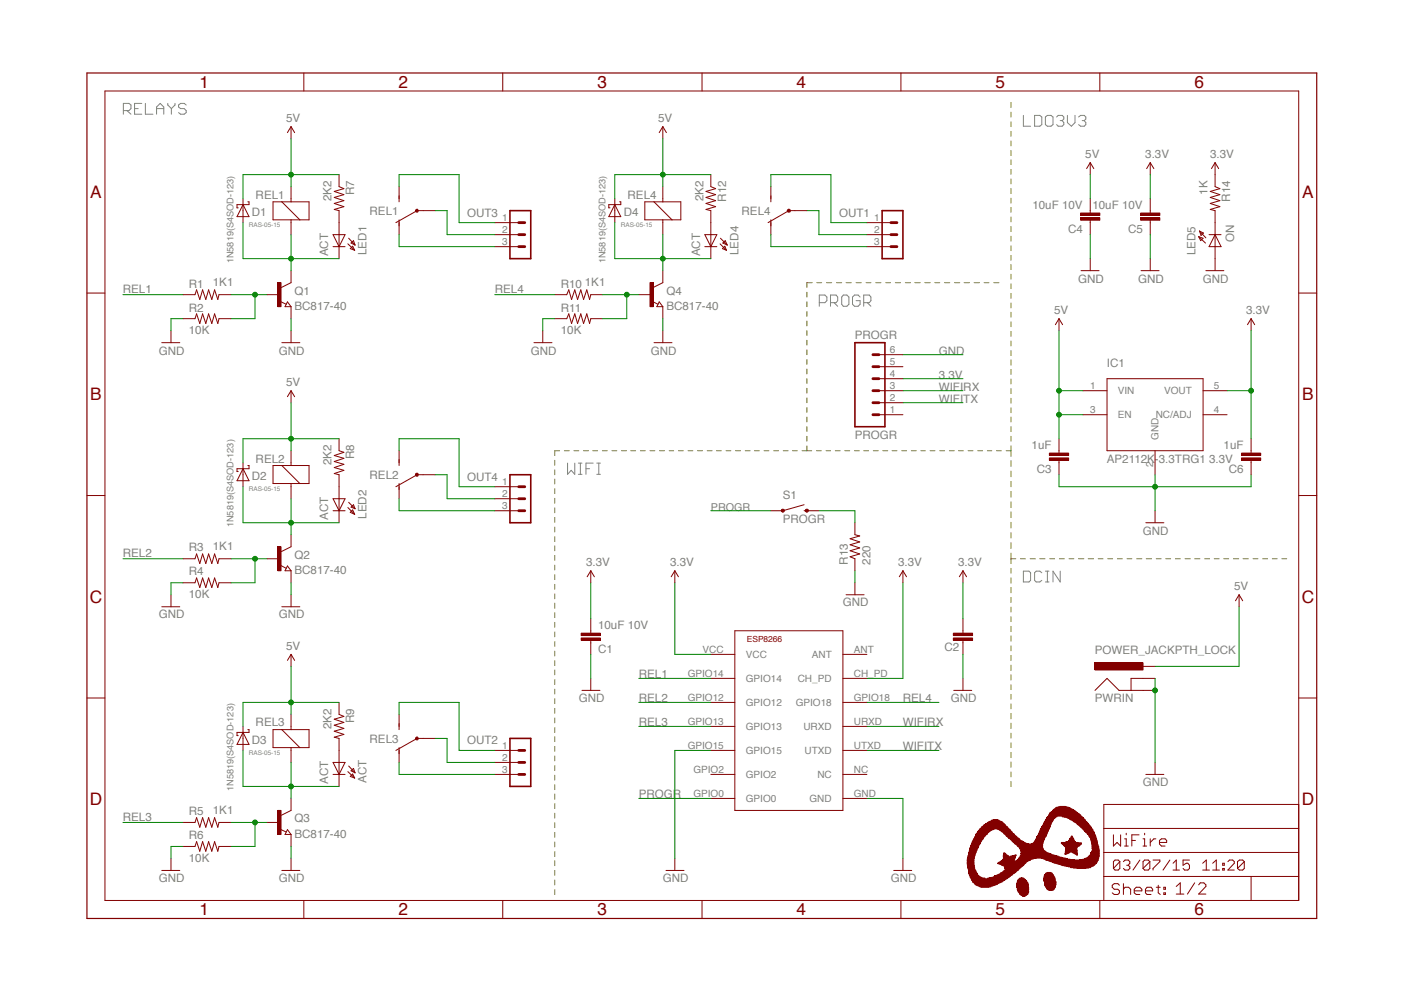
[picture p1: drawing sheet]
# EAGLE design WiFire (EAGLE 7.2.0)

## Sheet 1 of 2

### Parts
ACT  ACT  LED0603DWS_L  [LED-0603_L]
C1  10uF 10V  CAP0402-CAP  [0402-CAP]
C2  0.1uF  CAP0402-CAP  [0402-CAP]
C3  1uF  CAP0402-CAP  [0402-CAP]
C4  10uF 10V  CAP0402-CAP  [0402-CAP]
C5  10uF 10V  CAP0402-CAP  [0402-CAP]
C6  1uF  CAP0402-CAP  [0402-CAP]
D1  1N5819(S4SOD-123)  SCHOTKKY7.62SS-1N5819(S4SOD-123)  [SOD-123]
D2  1N5819(S4SOD-123)  SCHOTKKY7.62SS-1N5819(S4SOD-123)  [SOD-123]
D3  1N5819(S4SOD-123)  SCHOTKKY7.62SS-1N5819(S4SOD-123)  [SOD-123]
D4  1N5819(S4SOD-123)  SCHOTKKY7.62SS-1N5819(S4SOD-123)  [SOD-123]
IC1  AP2112K-3.3TRG1 3.3V  5PIN_REG  [SOT23-5]
LED1  ACT  LED0603DWS_L  [LED-0603_L]
LED2  ACT  LED0603DWS_L  [LED-0603_L]
LED4  ACT  LED0603DWS_L  [LED-0603_L]
LED5  ON  LED0603DWS_L  [LED-0603_L]
OUT1  CON3-DG306-5.0_3P(TB3-5MM)  [DG306-5.0_3P]
OUT2  CON3-DG306-5.0_3P(TB3-5MM)  [DG306-5.0_3P]
OUT3  CON3-DG306-5.0_3P(TB3-5MM)  [DG306-5.0_3P]
OUT4  CON3-DG306-5.0_3P(TB3-5MM)  [DG306-5.0_3P]
PROGR  PROGR  M06SMD_MALE  [1X06_SMD_MALE]
PWRIN  POWER_JACKPTH_LOCK  [POWER_JACK_PTH_LOCK]
Q1  BC817-40  NPN-TRANSISTOR_SOT23  [SOT23]
Q2  BC817-40  NPN-TRANSISTOR_SOT23  [SOT23]
Q3  BC817-40  NPN-TRANSISTOR_SOT23  [SOT23]
Q4  BC817-40  NPN-TRANSISTOR_SOT23  [SOT23]
R1  1K1  RESISTOR0402-RES  [0402-RES]
R2  10K  RESISTOR0402-RES  [0402-RES]
R3  1K1  RESISTOR0402-RES  [0402-RES]
R4  10K  RESISTOR0402-RES  [0402-RES]
R5  1K1  RESISTOR0402-RES  [0402-RES]
R6  10K  RESISTOR0402-RES  [0402-RES]
R7  2K2  RESISTOR0402-RES  [0402-RES]
R8  2K2  RESISTOR0402-RES  [0402-RES]
R9  2K2  RESISTOR0402-RES  [0402-RES]
R10  1K1  RESISTOR0402-RES  [0402-RES]
R11  10K  RESISTOR0402-RES  [0402-RES]
R12  2K2  RESISTOR0402-RES  [0402-RES]
R13  220  RESISTOR0402-RES  [0402-RES]
R14  1K  RESISTOR0402-RES  [0402-RES]
REL1  RAS-05-15  RELAYH200F  [H200-FAT]
REL2  RAS-05-15  RELAYH200F  [H200-FAT]
REL3  RAS-05-15  RELAYH200F  [H200-FAT]
REL4  RAS-05-15  RELAYH200F  [H200-FAT]
S1  PROGR  SWITCH-MOMENTARY-2SIDE_EZ  [TACTILE-PTH-SIDEEZ]
U1  ESP8266  [ESP-03]

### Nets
3.3V: C1.2 C2.2 C5.2 C6.2 IC1.5(VOUT) PROGR.4 R14.1 U1.CH_PD U1.VCC
5V: C3.2 C4.2 D1.C D2.C D3.C D4.C IC1.1(VIN) IC1.3(EN) PWRIN.PWR R7.1 R8.1 R9.1 R12.1 REL1.1 REL2.1 REL3.1 REL4.1 ; also sheet 2
COM [REL]: OUT3.2 REL1.P(CONTACTS:P)
COM1 [REL]: OUT4.2 REL2.P(CONTACTS:P)
COM2 [REL]: OUT2.2 REL3.P(CONTACTS:P)
COM3 [REL]: OUT1.2 REL4.P(CONTACTS:P)
GND: C1.1 C2.1 C3.1 C4.1 C5.1 C6.1 IC1.2(GND) LED5.A PROGR.6 PWRIN.GND PWRIN.GNDBREAK Q1.2(E) Q2.2(E) Q3.2(E) Q4.2(E) R2.1 R4.1 R6.1 R11.1 R13.1 U1.GND U1.GPIO15 ; also sheet 2
GPIO2: U1.GPIO2
N$1: LED1.A R7.2
N$2: Q2.1(B) R3.2 R4.2
N$3 [pwr2]: D2.A LED2.C Q2.3(C) REL2.2
N$4: LED2.A R8.2
N$5: Q3.1(B) R5.2 R6.2
N$6 [pwr2]: ACT.C D3.A Q3.3(C) REL3.2
N$7: ACT.A R9.2
N$8: Q4.1(B) R10.2 R11.2
N$9 [pwr2]: D4.A LED4.C Q4.3(C) REL4.2
N$10: LED4.A R12.2
N$11: R13.2 S1.2
N$12: LED5.C R14.2
N$26: Q1.1(B) R1.2 R2.2
N$44 [pwr2]: D1.A LED1.C Q1.3(C) REL1.2
NC [REL]: OUT3.3 REL1.O(CONTACTS:O)
NC1 [REL]: OUT4.3 REL2.O(CONTACTS:O)
NC2 [REL]: OUT2.3 REL3.O(CONTACTS:O)
NC3 [REL]: OUT1.3 REL4.O(CONTACTS:O)
NO [REL]: OUT3.1 REL1.S(CONTACTS:S)
NO1 [REL]: OUT4.1 REL2.S(CONTACTS:S)
NO2 [REL]: OUT2.1 REL3.S(CONTACTS:S)
NO3 [REL]: OUT1.1 REL4.S(CONTACTS:S)
PROGR: S1.1 U1.GPIO0
REL1: R1.1 U1.GPIO14 ; also sheet 2
REL2: R3.1 U1.GPIO12 ; also sheet 2
REL3: R5.1 U1.GPIO13 ; also sheet 2
REL4: R10.1 U1.GPIO18
WIFIRX: PROGR.3 U1.URXD
WIFITX: PROGR.2 U1.UTXD
Unconnected: IC1.4(NC/ADJ) PROGR.1 PROGR.5 U1.ANT U1.NC

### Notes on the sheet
- RELAYS
- LDO3V3
- PROGR
- WIFI
- DCIN

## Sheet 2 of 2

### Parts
GPIO12  M02PTH  [1X02]
GPIO13  M02PTH  [1X02]
GPIO14  M02PTH  [1X02]
PROT1  M08X2  [2X8]
PROT2  M08X2  [2X8]
PROT3  M08X2  [2X8]
PROT4  M08X2  [2X8]
PROT5  M08X2  [2X8]
PROT6  M08X2  [2X8]

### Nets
5V: PROT2.15 PROT4.15 PROT6.15 ; also sheet 1
GND: PROT1.16 PROT3.16 PROT5.16 ; also sheet 1
REL1: GPIO14.1 GPIO14.2 ; also sheet 1
REL2: GPIO12.1 GPIO12.2 ; also sheet 1
REL3: GPIO13.1 GPIO13.2 ; also sheet 1
Unconnected: PROT1.1 PROT1.2 PROT1.3 PROT1.4 PROT1.5 PROT1.6 PROT1.7 PROT1.8 PROT1.9 PROT1.10 PROT1.11 PROT1.12 PROT1.13 PROT1.14 PROT1.15 PROT2.1 PROT2.2 PROT2.3 PROT2.4 PROT2.5 PROT2.6 PROT2.7 PROT2.8 PROT2.9 PROT2.10 PROT2.11 PROT2.12 PROT2.13 PROT2.14 PROT2.16 PROT3.1 PROT3.2 PROT3.3 PROT3.4 PROT3.5 PROT3.6 PROT3.7 PROT3.8 PROT3.9 PROT3.10 PROT3.11 PROT3.12 PROT3.13 PROT3.14 PROT3.15 PROT4.1 PROT4.2 PROT4.3 PROT4.4 PROT4.5 PROT4.6 PROT4.7 PROT4.8 PROT4.9 PROT4.10 PROT4.11 PROT4.12 PROT4.13 PROT4.14 PROT4.16 PROT5.1 PROT5.2 PROT5.3 PROT5.4 PROT5.5 PROT5.6 PROT5.7 PROT5.8 PROT5.9 PROT5.10 PROT5.11 PROT5.12 PROT5.13 PROT5.14 PROT5.15 PROT6.1 PROT6.2 PROT6.3 PROT6.4 PROT6.5 PROT6.6 PROT6.7 PROT6.8 PROT6.9 PROT6.10 PROT6.11 PROT6.12 PROT6.13 PROT6.14 PROT6.16

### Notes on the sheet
- PROTOTYPE AREA

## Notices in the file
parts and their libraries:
SparkFun-Aesthetics: Licensing: Creative Commons ShareAlike 4.0 International - https://creativecommons.org/licenses/by-sa/4.0
